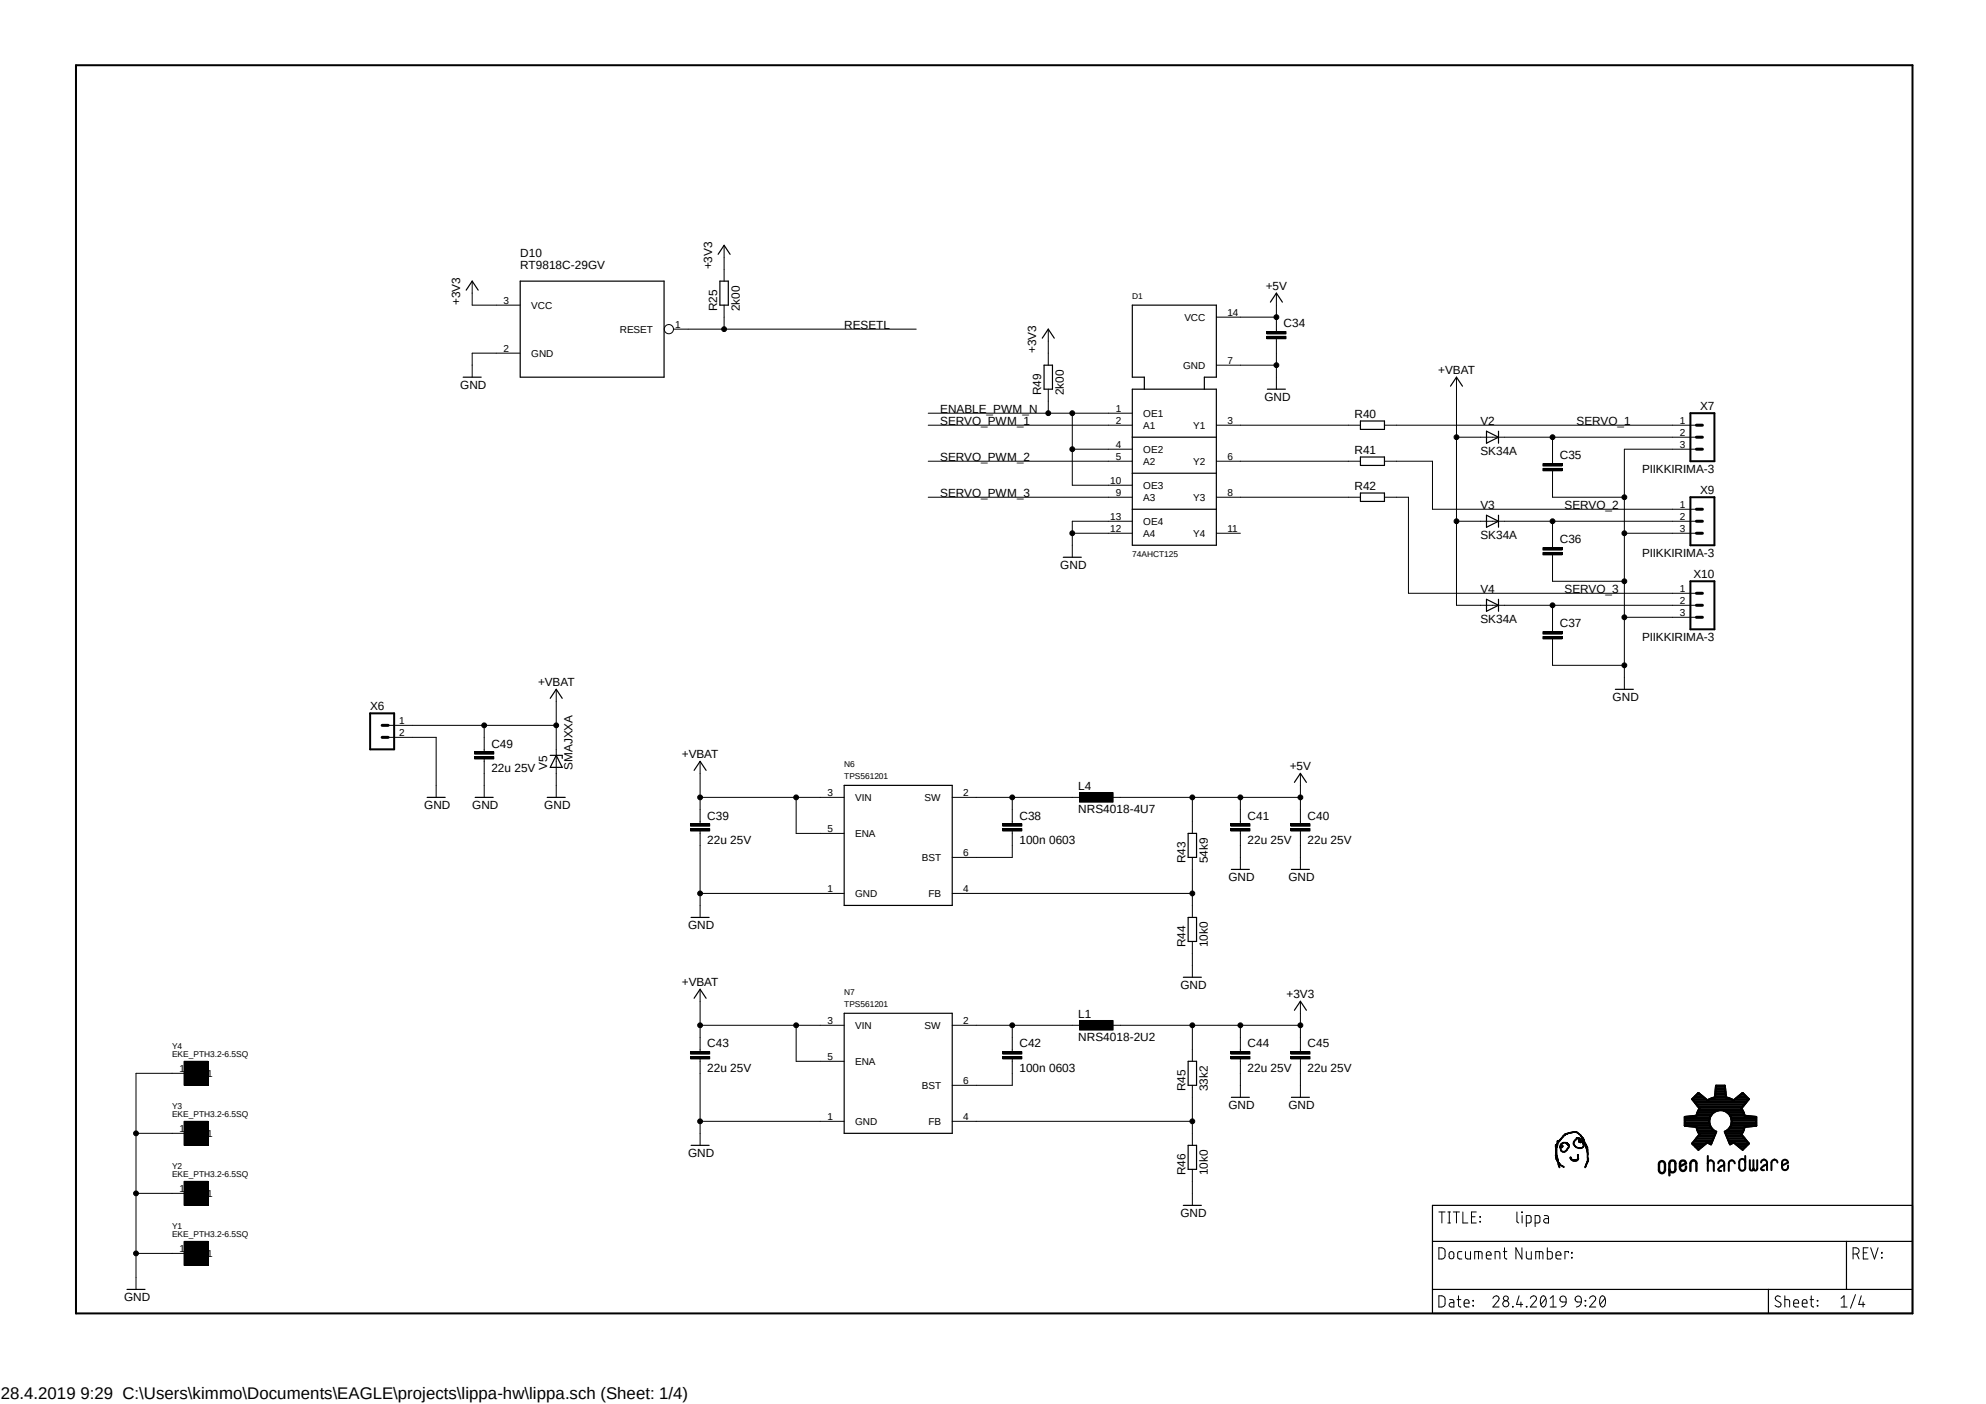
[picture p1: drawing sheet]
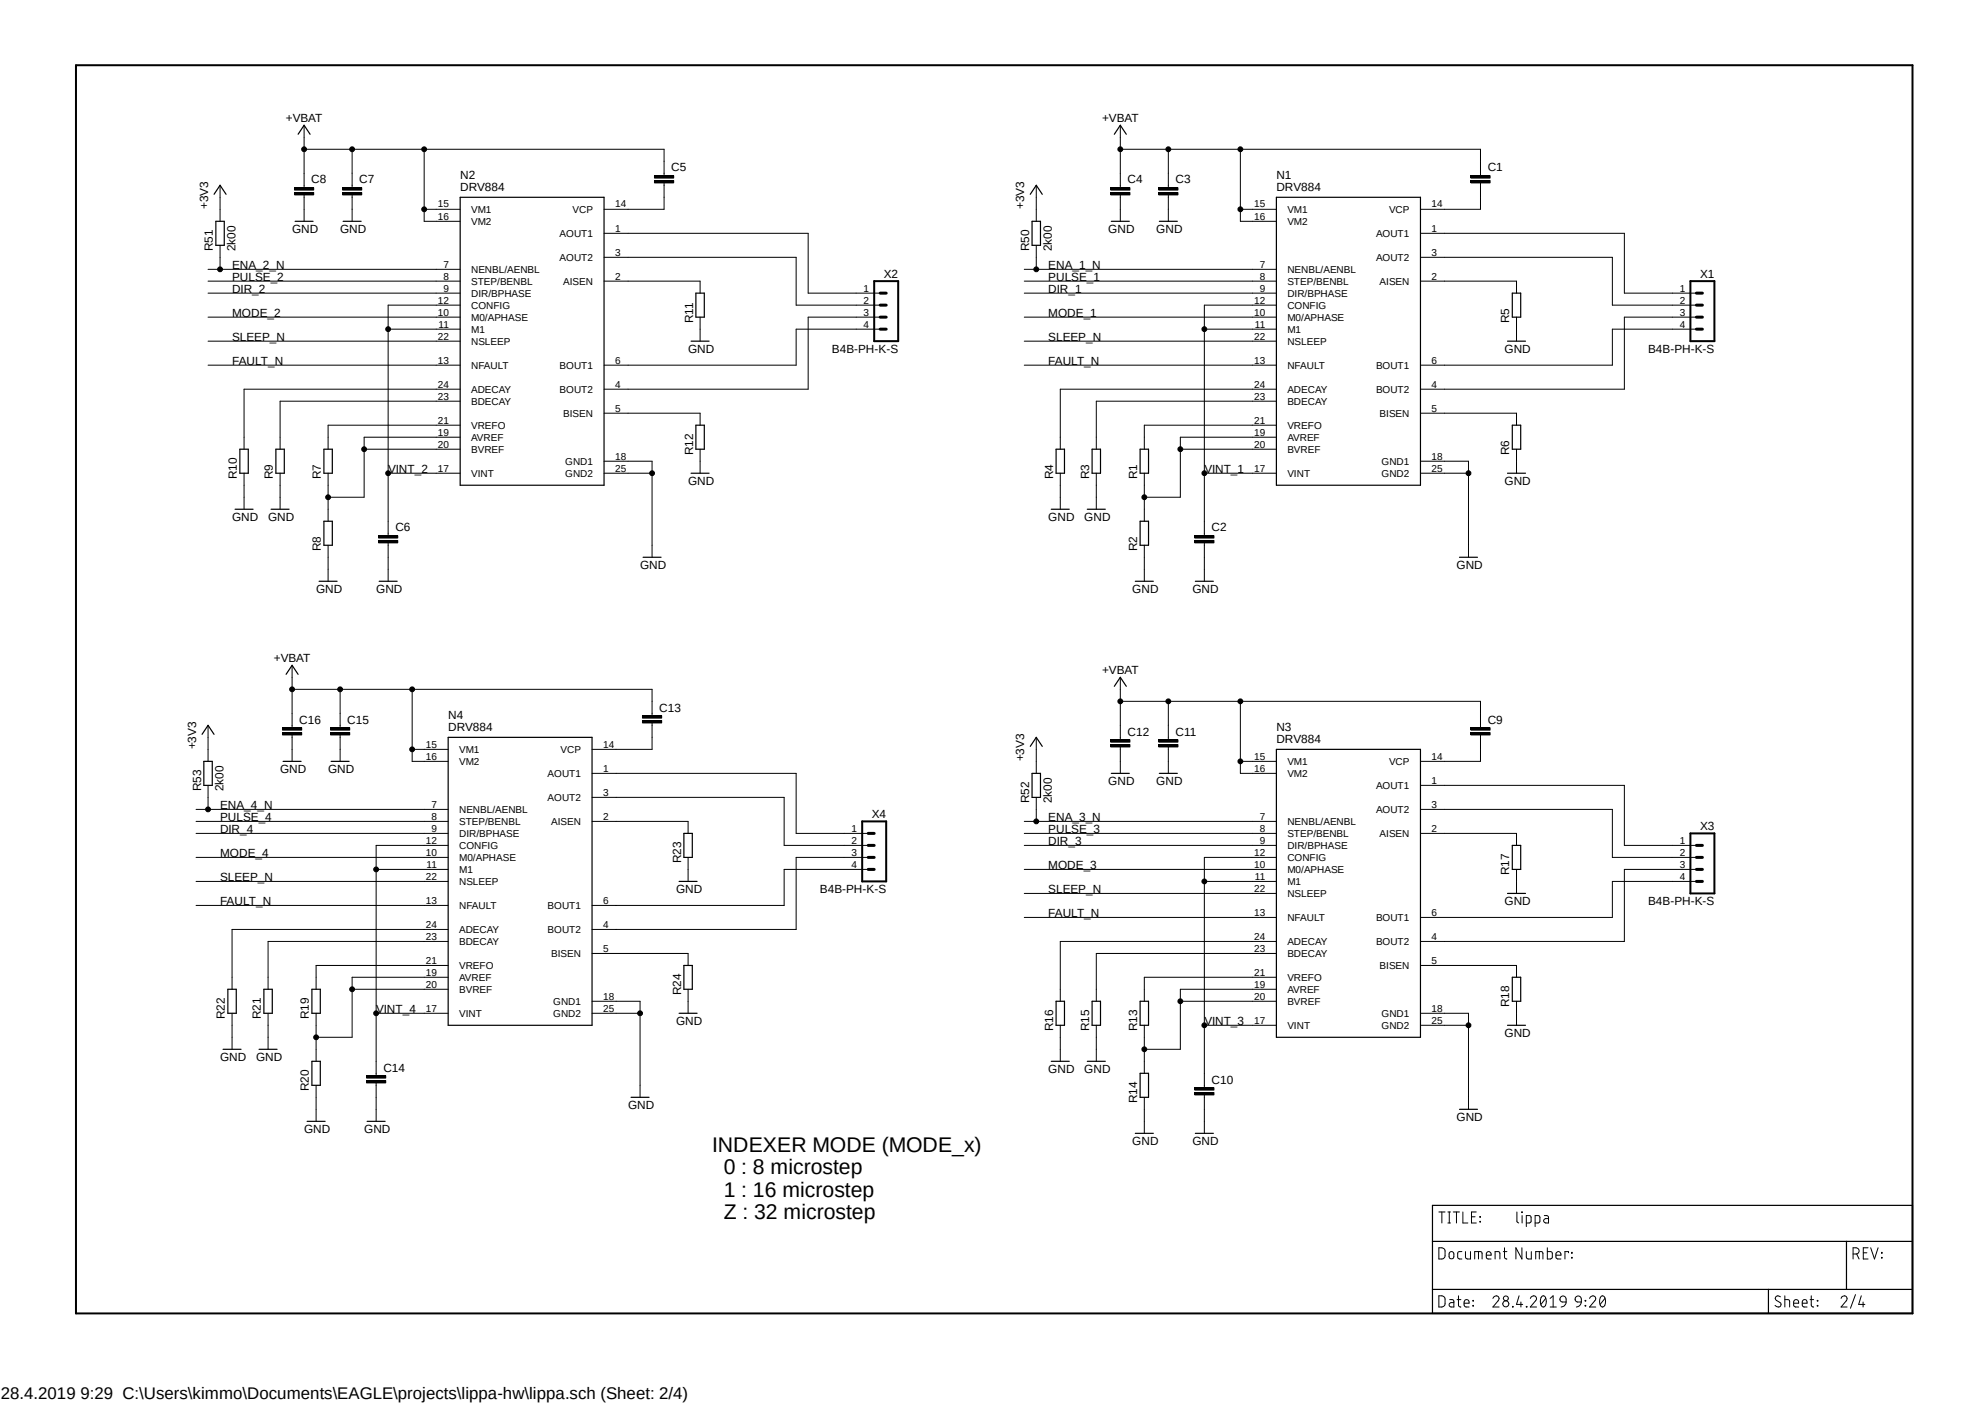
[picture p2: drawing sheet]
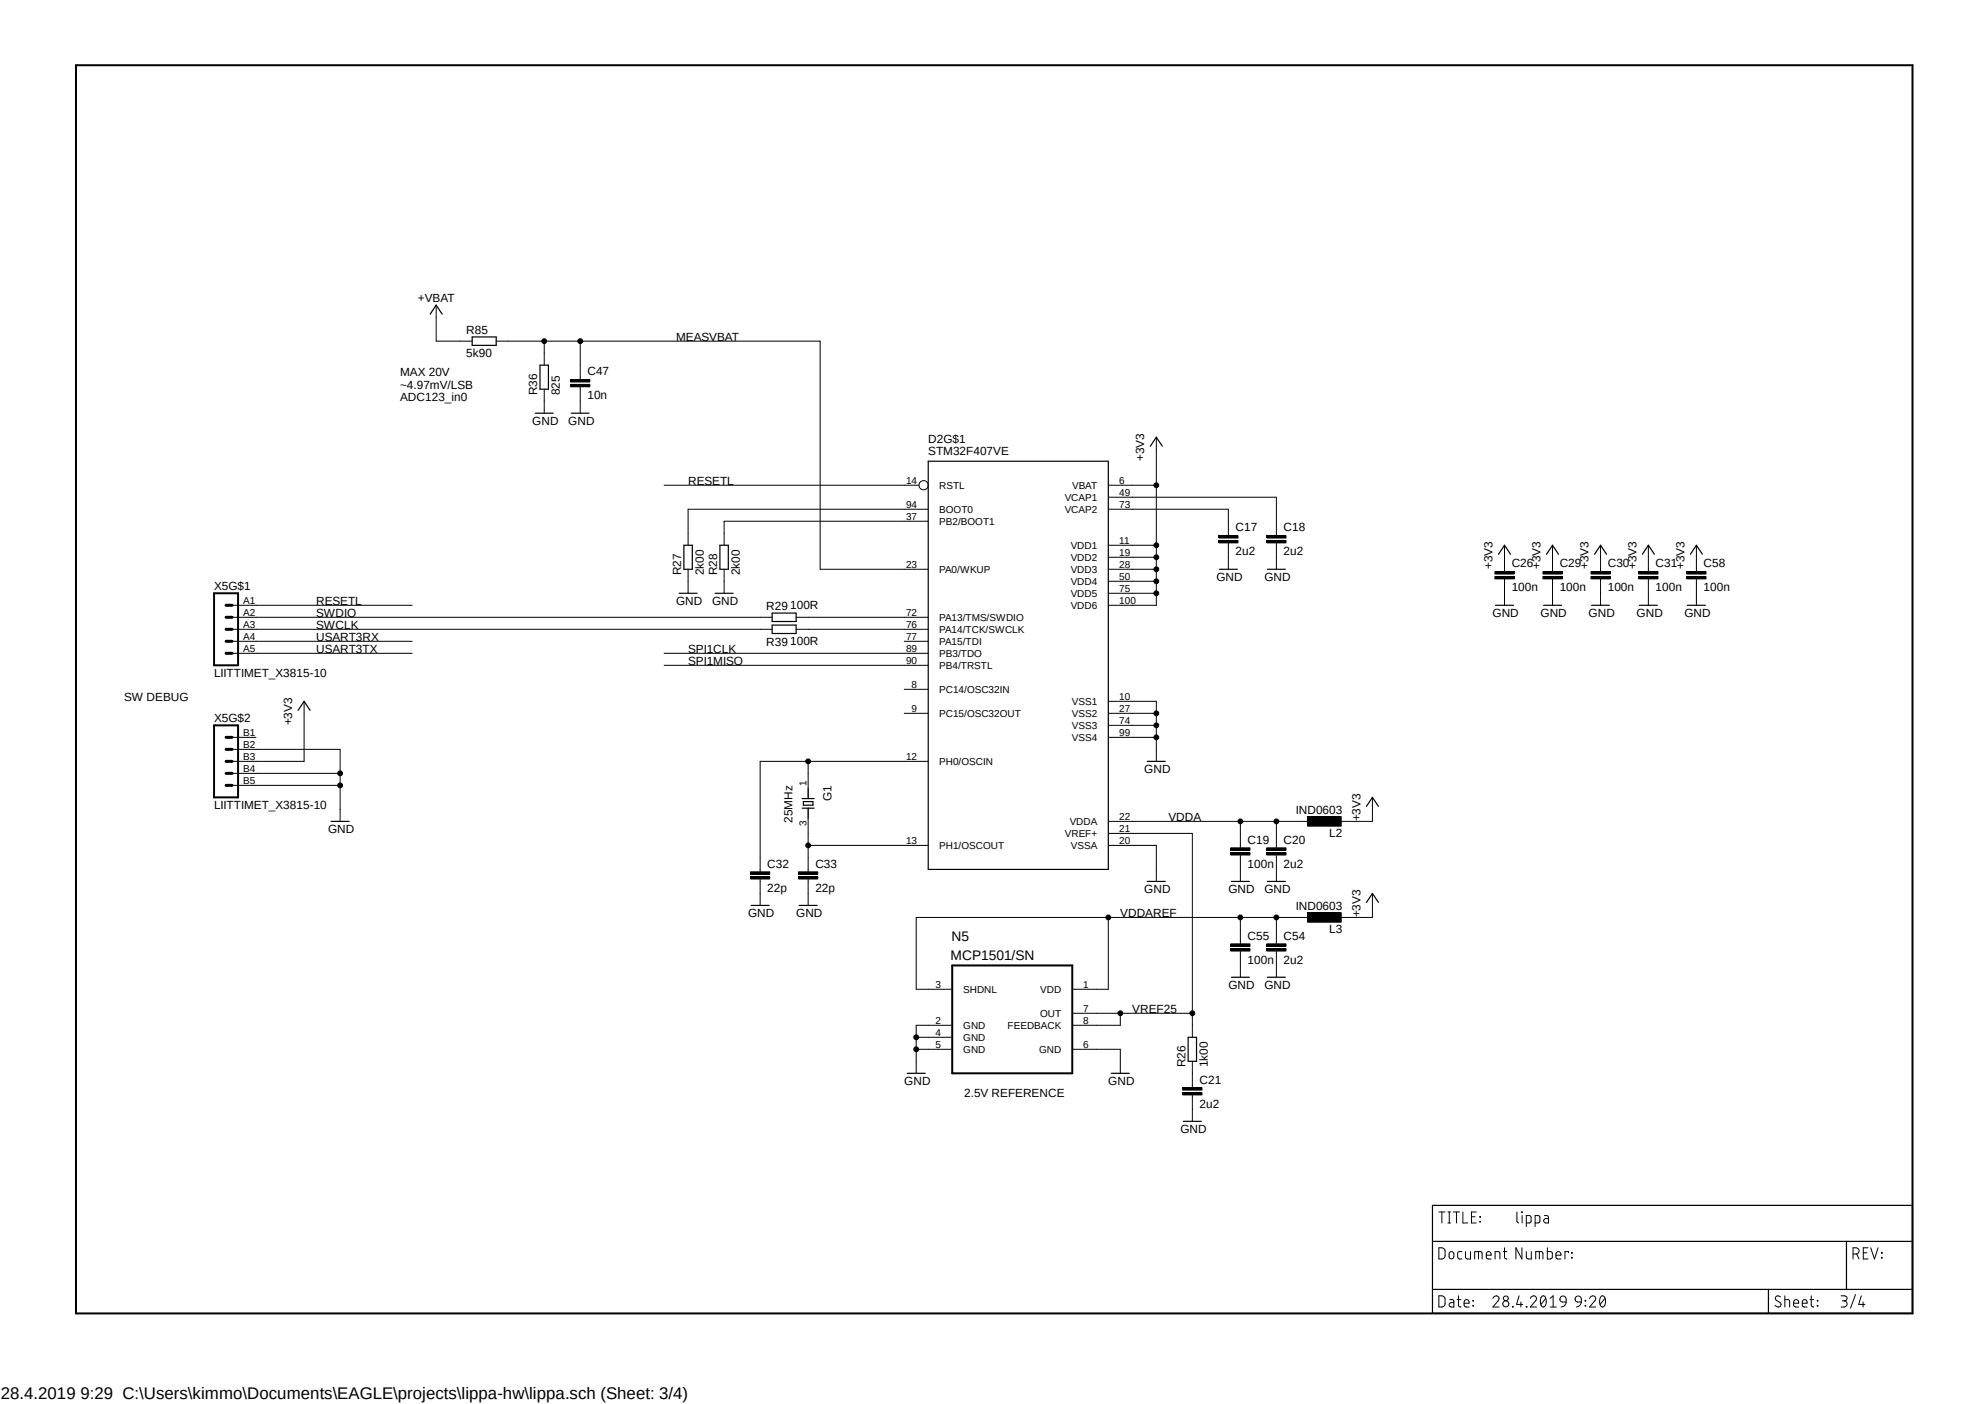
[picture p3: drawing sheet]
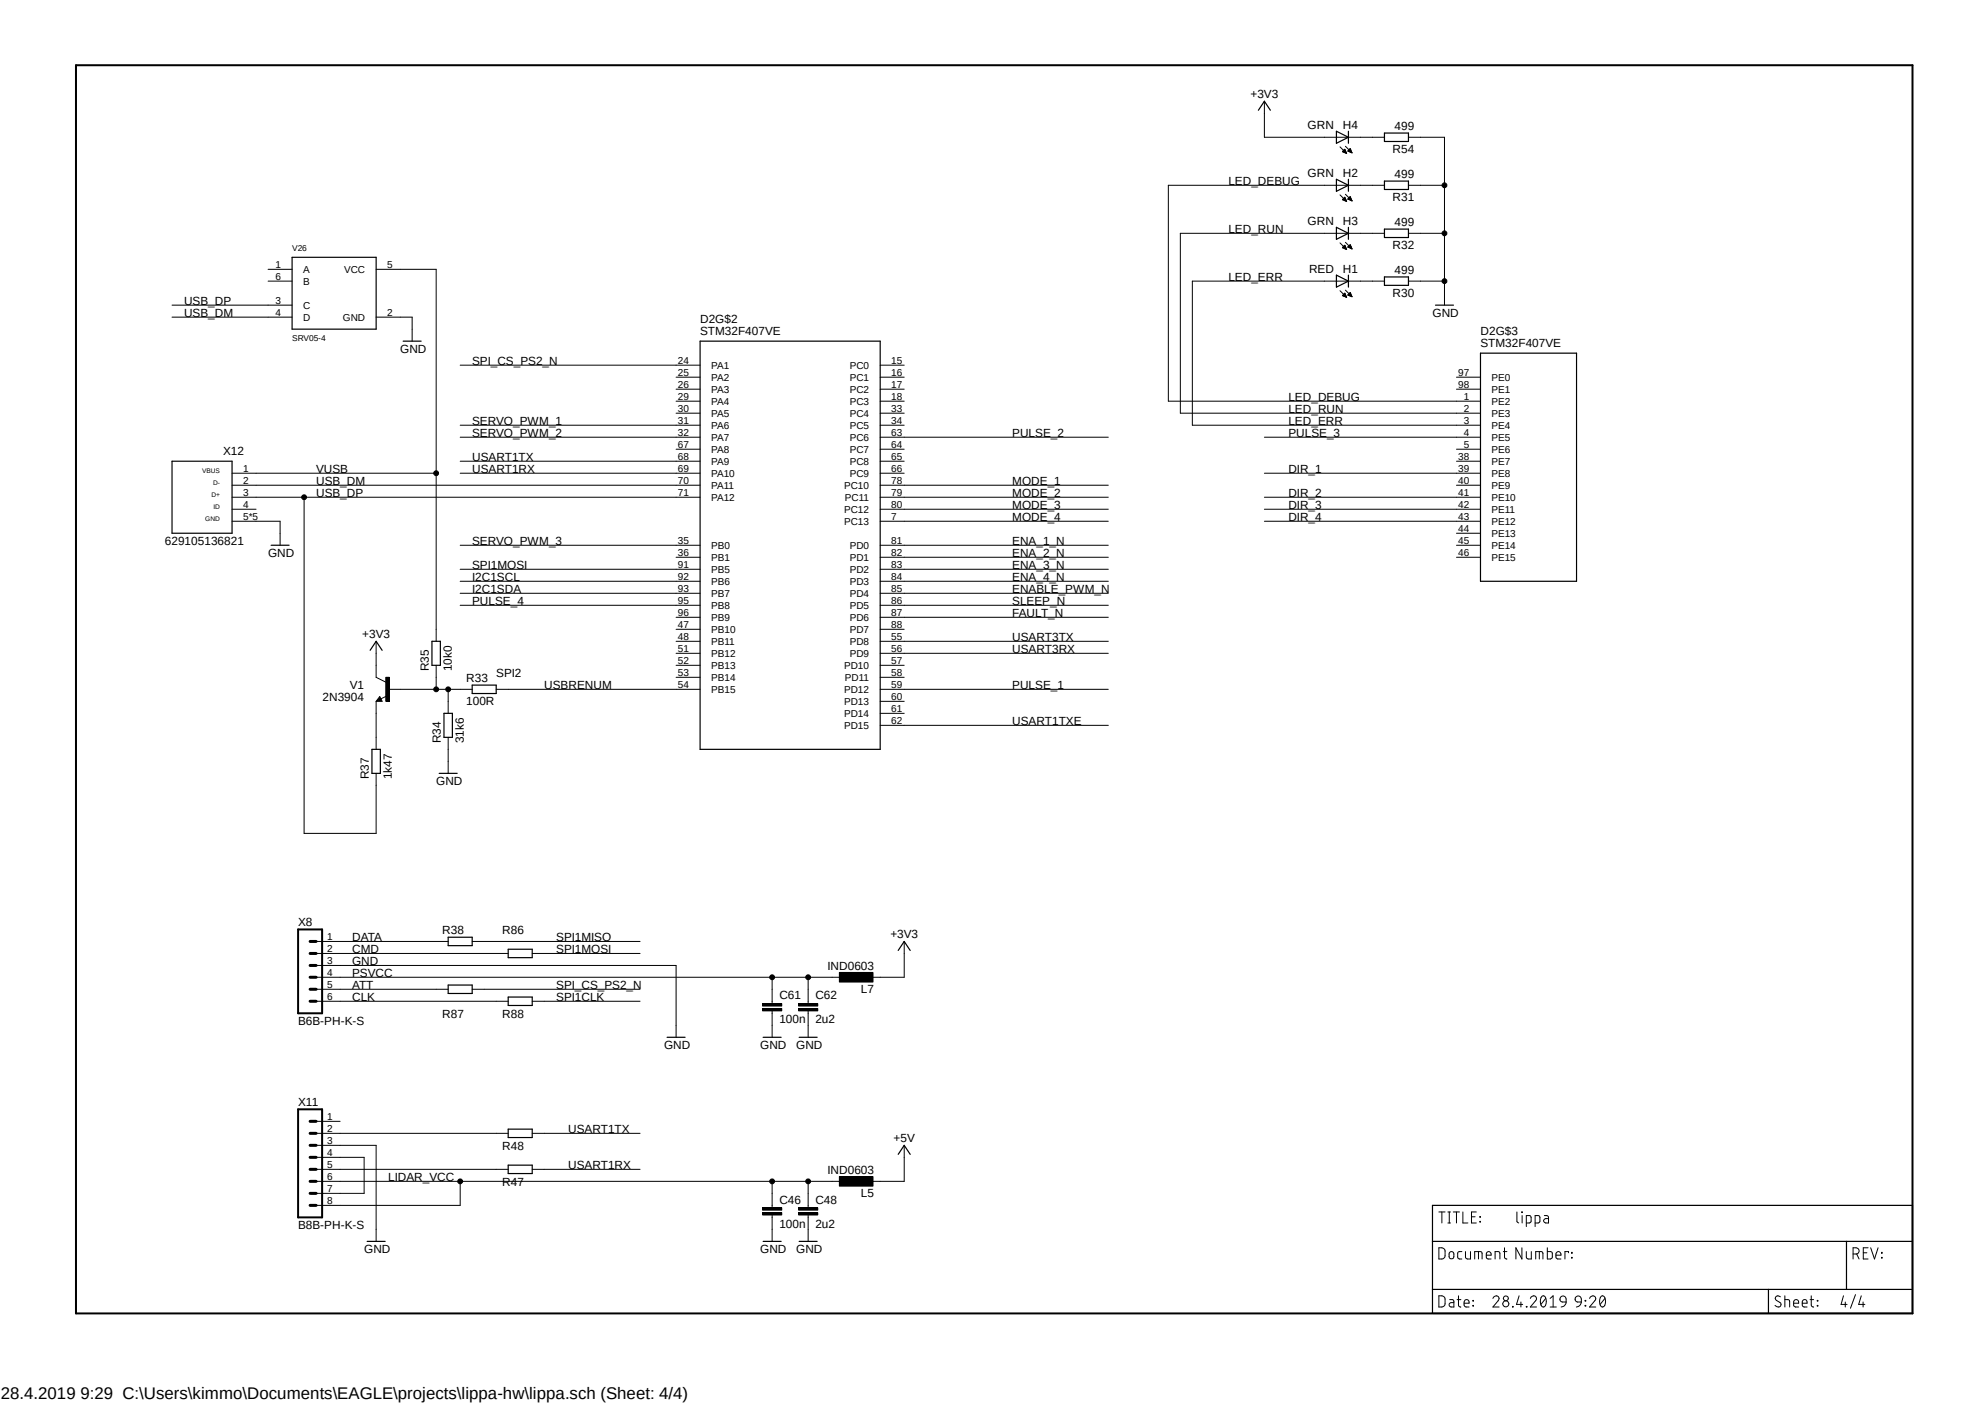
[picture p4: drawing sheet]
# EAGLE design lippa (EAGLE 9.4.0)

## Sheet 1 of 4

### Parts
C34  OMAT_IC_2_CAP0603  [OMAT_IC_2_C0603]
C35  OMAT_IC_2_CAP0603  [OMAT_IC_2_C0603]
C36  OMAT_IC_2_CAP0603  [OMAT_IC_2_C0603]
C37  OMAT_IC_2_CAP0603  [OMAT_IC_2_C0603]
C38  100n 0603  OMAT_IC_2_CAP0603  [OMAT_IC_2_C0603]
C39  22u 25V  OMAT_IC_2_CAP0805  [OMAT_IC_2_C0805]
C40  22u 25V  OMAT_IC_2_CAP0805  [OMAT_IC_2_C0805]
C41  22u 25V  OMAT_IC_2_CAP0805  [OMAT_IC_2_C0805]
C42  100n 0603  OMAT_IC_2_CAP0603  [OMAT_IC_2_C0603]
C43  22u 25V  OMAT_IC_2_CAP0805  [OMAT_IC_2_C0805]
C44  22u 25V  OMAT_IC_2_CAP0805  [OMAT_IC_2_C0805]
C45  22u 25V  OMAT_IC_2_CAP0805  [OMAT_IC_2_C0805]
C49  22u 25V  OMAT_IC_2_CAP0805  [OMAT_IC_2_C0805]
D1  74AHCT125  [SO14]
D10  RT9818C-29GV  [SOT23]
L1  NRS4018-2U2  [NRS4018]
L4  NRS4018-4U7  [NRS4018]
N6  TPS561201  [OMAT_IC_2_SOT23-6]
N7  TPS561201  [OMAT_IC_2_SOT23-6]
R25  2k00  RES0603  [R0603]
R40  OMAT_IC_2_RES0603  [OMAT_IC_2_R0603]
R41  OMAT_IC_2_RES0603  [OMAT_IC_2_R0603]
R42  OMAT_IC_2_RES0603  [OMAT_IC_2_R0603]
R43  54k9  OMAT_IC_2_RES0603  [OMAT_IC_2_R0603]
R44  10k0  OMAT_IC_2_RES0603  [OMAT_IC_2_R0603]
R45  33k2  OMAT_IC_2_RES0603  [OMAT_IC_2_R0603]
R46  10k0  OMAT_IC_2_RES0603  [OMAT_IC_2_R0603]
R49  2k00  RES0603  [R0603]
U$1  DAFUG  [DAFUG]
V2  SK34A  [OMAT_IC_2_DO214AC]
V3  SK34A  [OMAT_IC_2_DO214AC]
V4  SK34A  [OMAT_IC_2_DO214AC]
V5  SMAJXXA  [DO214AC]
X6  TE_RUUVILIITIN2  [TE_RUUVILIITIN2]
X7  PIIKKIRIMA-3  [PIIKKIRIMA-3]
X9  PIIKKIRIMA-3  [PIIKKIRIMA-3]
X10  PIIKKIRIMA-3  [PIIKKIRIMA-3]
Y1  EKE_PTH3.2-6.5SQ  [EKE_PTH-3.2-6.5SQ]
Y2  EKE_PTH3.2-6.5SQ  [EKE_PTH-3.2-6.5SQ]
Y3  EKE_PTH3.2-6.5SQ  [EKE_PTH-3.2-6.5SQ]
Y4  EKE_PTH3.2-6.5SQ  [EKE_PTH-3.2-6.5SQ]

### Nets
+3V3: C44.1 C45.1 D10.3(VCC) L1.1 R25.2 R45.2 R49.2 ; also sheet 2,3,4
+5V: C34.1 C40.1 C41.1 D1.14(VCC) L4.1 R43.2 ; also sheet 4
+VBAT [other]: C39.1 C43.1 C49.1 N6.3(VIN) N6.5(ENA) N7.3(VIN) N7.5(ENA) V2.A V3.A V4.A V5.C X6.1 ; also sheet 2,3
ENABLE_PWM_N: D1.1(OE1) D1.4(OE2) D1.10(OE3) R49.1 ; also sheet 4
GND: C34.2 C35.2 C36.2 C37.2 C39.2 C40.2 C41.2 C43.2 C44.2 C45.2 C49.2 D1.7(GND) D1.12(A4) D1.13(OE4) D10.2(GND) N6.1(GND) N7.1(GND) R44.1 R46.1 V5.A X6.2 X7.3 X9.3 X10.3 Y1.1 Y2.1 Y3.1 Y4.1 ; also sheet 2,3,4
N$28: D1.3(Y1) R40.1
N$29: D1.6(Y2) R41.1
N$30: D1.8(Y3) R42.1
N$43: C38.1 L4.2 N6.2(SW)
N$44: C37.1 V4.C X10.2
N$45: C36.1 V3.C X9.2
N$58: C35.1 V2.C X7.2
N$59: C38.2 N6.6(BST)
N$60: N6.4(FB) R43.1 R44.2
N$74: C42.1 L1.2 N7.2(SW)
N$75: C42.2 N7.6(BST)
N$76: N7.4(FB) R45.1 R46.2
RESETL: D10.1(RESET) R25.1 ; also sheet 3
SERVO_1: R40.2 X7.1
SERVO_2: R41.2 X9.1
SERVO_3: R42.2 X10.1
SERVO_PWM_1: D1.2(A1) ; also sheet 4
SERVO_PWM_2: D1.5(A2) ; also sheet 4
SERVO_PWM_3: D1.9(A3) ; also sheet 4
Unconnected: D1.11(Y4)

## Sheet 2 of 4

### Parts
C1  OMAT_IC_2_CAP0603  [OMAT_IC_2_C0603]
C2  OMAT_IC_2_CAP0603  [OMAT_IC_2_C0603]
C3  OMAT_IC_2_CAP0603  [OMAT_IC_2_C0603]
C4  OMAT_IC_2_CAP0805  [OMAT_IC_2_C0805]
C5  OMAT_IC_2_CAP0603  [OMAT_IC_2_C0603]
C6  OMAT_IC_2_CAP0603  [OMAT_IC_2_C0603]
C7  OMAT_IC_2_CAP0603  [OMAT_IC_2_C0603]
C8  OMAT_IC_2_CAP0805  [OMAT_IC_2_C0805]
C9  OMAT_IC_2_CAP0603  [OMAT_IC_2_C0603]
C10  OMAT_IC_2_CAP0603  [OMAT_IC_2_C0603]
C11  OMAT_IC_2_CAP0603  [OMAT_IC_2_C0603]
C12  OMAT_IC_2_CAP0805  [OMAT_IC_2_C0805]
C13  OMAT_IC_2_CAP0603  [OMAT_IC_2_C0603]
C14  OMAT_IC_2_CAP0603  [OMAT_IC_2_C0603]
C15  OMAT_IC_2_CAP0603  [OMAT_IC_2_C0603]
C16  OMAT_IC_2_CAP0805  [OMAT_IC_2_C0805]
N1  DRV884  [QFN50P400X400X100-25N]
N2  DRV884  [QFN50P400X400X100-25N]
N3  DRV884  [QFN50P400X400X100-25N]
N4  DRV884  [QFN50P400X400X100-25N]
R1  OMAT_IC_2_RES0603  [OMAT_IC_2_R0603]
R2  OMAT_IC_2_RES0603  [OMAT_IC_2_R0603]
R3  OMAT_IC_2_RES0603  [OMAT_IC_2_R0603]
R4  OMAT_IC_2_RES0603  [OMAT_IC_2_R0603]
R5  OMAT_IC_2_RES1206  [OMAT_IC_2_R1206]
R6  OMAT_IC_2_RES1206  [OMAT_IC_2_R1206]
R7  OMAT_IC_2_RES0603  [OMAT_IC_2_R0603]
R8  OMAT_IC_2_RES0603  [OMAT_IC_2_R0603]
R9  OMAT_IC_2_RES0603  [OMAT_IC_2_R0603]
R10  OMAT_IC_2_RES0603  [OMAT_IC_2_R0603]
R11  OMAT_IC_2_RES1206  [OMAT_IC_2_R1206]
R12  OMAT_IC_2_RES1206  [OMAT_IC_2_R1206]
R13  OMAT_IC_2_RES0603  [OMAT_IC_2_R0603]
R14  OMAT_IC_2_RES0603  [OMAT_IC_2_R0603]
R15  OMAT_IC_2_RES0603  [OMAT_IC_2_R0603]
R16  OMAT_IC_2_RES0603  [OMAT_IC_2_R0603]
R17  OMAT_IC_2_RES1206  [OMAT_IC_2_R1206]
R18  OMAT_IC_2_RES1206  [OMAT_IC_2_R1206]
R19  OMAT_IC_2_RES0603  [OMAT_IC_2_R0603]
R20  OMAT_IC_2_RES0603  [OMAT_IC_2_R0603]
R21  OMAT_IC_2_RES0603  [OMAT_IC_2_R0603]
R22  OMAT_IC_2_RES0603  [OMAT_IC_2_R0603]
R23  OMAT_IC_2_RES1206  [OMAT_IC_2_R1206]
R24  OMAT_IC_2_RES1206  [OMAT_IC_2_R1206]
R50  2k00  RES0603  [R0603]
R51  2k00  RES0603  [R0603]
R52  2k00  RES0603  [R0603]
R53  2k00  RES0603  [R0603]
X1  B4B-PH-K-S  [B4B-PH-K-S]
X2  B4B-PH-K-S  [B4B-PH-K-S]
X3  B4B-PH-K-S  [B4B-PH-K-S]
X4  B4B-PH-K-S  [B4B-PH-K-S]

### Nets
+3V3: R50.2 R51.2 R52.2 R53.2 ; also sheet 1,3,4
+VBAT [other]: C1.1 C3.1 C4.1 C5.1 C7.1 C8.1 C9.1 C11.1 C12.1 C13.1 C15.1 C16.1 N1.15(VM1) N1.16(VM2) N2.15(VM1) N2.16(VM2) N3.15(VM1) N3.16(VM2) N4.15(VM1) N4.16(VM2) ; also sheet 1,3
DIR_1: N1.9(DIR/BPHASE) ; also sheet 4
DIR_2: N2.9(DIR/BPHASE) ; also sheet 4
DIR_3: N3.9(DIR/BPHASE) ; also sheet 4
DIR_4: N4.9(DIR/BPHASE) ; also sheet 4
ENA_1_N: N1.7(NENBL/AENBL) R50.1 ; also sheet 4
ENA_2_N: N2.7(NENBL/AENBL) R51.1 ; also sheet 4
ENA_3_N: N3.7(NENBL/AENBL) R52.1 ; also sheet 4
ENA_4_N: N4.7(NENBL/AENBL) R53.1 ; also sheet 4
FAULT_N: N1.13(NFAULT) N2.13(NFAULT) N3.13(NFAULT) N4.13(NFAULT) ; also sheet 4
GND: C2.2 C3.2 C4.2 C6.2 C7.2 C8.2 C10.2 C11.2 C12.2 C14.2 C15.2 C16.2 N1.18(GND1) N1.25(GND2) N2.18(GND1) N2.25(GND2) N3.18(GND1) N3.25(GND2) N4.18(GND1) N4.25(GND2) R2.1 R3.1 R4.1 R5.1 R6.1 R8.1 R9.1 R10.1 R11.1 R12.1 R14.1 R15.1 R16.1 R17.1 R18.1 R20.1 R21.1 R22.1 R23.1 R24.1 ; also sheet 1,3,4
MODE_1: N1.10(M0/APHASE) ; also sheet 4
MODE_2: N2.10(M0/APHASE) ; also sheet 4
MODE_3: N3.10(M0/APHASE) ; also sheet 4
MODE_4: N4.10(M0/APHASE) ; also sheet 4
N$1: C1.2 N1.14(VCP)
N$3: N1.24(ADECAY) R4.2
N$4: N1.21(VREFO) R1.2
N$5: N1.19(AVREF) N1.20(BVREF) R1.1 R2.2
N$6: N1.23(BDECAY) R3.2
N$7: N1.2(AISEN) R5.2
N$8: N1.5(BISEN) R6.2
N$9: N1.6(BOUT1) X1.4
N$10: N1.4(BOUT2) X1.3
N$11: N1.1(AOUT1) X1.1
N$12: N1.3(AOUT2) X1.2
N$13: C5.2 N2.14(VCP)
N$18: N2.21(VREFO) R7.2
N$19: N2.19(AVREF) N2.20(BVREF) R7.1 R8.2
N$20: N2.24(ADECAY) R10.2
N$21: N2.23(BDECAY) R9.2
N$22: N2.2(AISEN) R11.2
N$23: N2.5(BISEN) R12.2
N$24: N2.6(BOUT1) X2.4
N$25: N2.4(BOUT2) X2.3
N$26: N2.1(AOUT1) X2.1
N$27: N2.3(AOUT2) X2.2
N$31: C9.2 N3.14(VCP)
N$33: N3.21(VREFO) R13.2
N$34: N3.19(AVREF) N3.20(BVREF) R13.1 R14.2
N$35: N3.24(ADECAY) R16.2
N$36: N3.23(BDECAY) R15.2
N$37: N3.2(AISEN) R17.2
N$38: N3.5(BISEN) R18.2
N$39: N3.6(BOUT1) X3.4
N$40: N3.4(BOUT2) X3.3
N$41: N3.1(AOUT1) X3.1
N$42: N3.3(AOUT2) X3.2
N$46: C13.2 N4.14(VCP)
N$48: N4.21(VREFO) R19.2
N$49: N4.19(AVREF) N4.20(BVREF) R19.1 R20.2
N$50: N4.24(ADECAY) R22.2
N$51: N4.23(BDECAY) R21.2
N$52: N4.2(AISEN) R23.2
N$53: N4.5(BISEN) R24.2
N$54: N4.6(BOUT1) X4.4
N$55: N4.4(BOUT2) X4.3
N$56: N4.1(AOUT1) X4.1
N$57: N4.3(AOUT2) X4.2
PULSE_1: N1.8(STEP/BENBL) ; also sheet 4
PULSE_2: N2.8(STEP/BENBL) ; also sheet 4
PULSE_3: N3.8(STEP/BENBL) ; also sheet 4
PULSE_4: N4.8(STEP/BENBL) ; also sheet 4
SLEEP_N: N1.22(NSLEEP) N2.22(NSLEEP) N3.22(NSLEEP) N4.22(NSLEEP) ; also sheet 4
VINT_1: C2.1 N1.11(M1) N1.12(CONFIG) N1.17(VINT)
VINT_2: C6.1 N2.11(M1) N2.12(CONFIG) N2.17(VINT)
VINT_3: C10.1 N3.11(M1) N3.12(CONFIG) N3.17(VINT)
VINT_4: C14.1 N4.11(M1) N4.12(CONFIG) N4.17(VINT)

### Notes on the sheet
- INDEXER MODE (MODE_x)
    0 : 8 microstep
    1 : 16 microstep
    Z : 32 microstep

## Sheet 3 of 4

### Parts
C17  2u2  CAP0603  [C0603]
C18  2u2  CAP0603  [C0603]
C19  100n  CAP0603  [C0603]
C20  2u2  CAP0603  [C0603]
C21  2u2  CAP0603  [C0603]
C26  100n  CAP0603  [C0603]
C29  100n  CAP0603  [C0603]
C30  100n  CAP0603  [C0603]
C31  100n  CAP0603  [C0603]
C32  22p  CAP0603  [C0603]
C33  22p  CAP0603  [C0603]
C47  10n  CAP0603  [C0603]
C54  2u2  CAP0603  [C0603]
C55  100n  CAP0603  [C0603]
C58  100n  CAP0603  [C0603]
D2  STM32F407VE  [LQFP-100]
G1  25MHz  XTAL_3225_SMD  [X_3225]
L2  IND0603  [R0603]
L3  IND0603  [R0603]
N5  MCP1501/SN  [SOIC8-N_MC]
R26  1k00  RES0603  [R0603]
R27  2k00  RES0603  [R0603]
R28  2k00  RES0603  [R0603]
R29  100R  PASSIIVIT_RES0603  [PASSIIVIT_R0603]
R36  825  RES0603  [R0603]
R39  100R  PASSIIVIT_RES0603  [PASSIIVIT_R0603]
R85  5k90  RES0603  [R0603]
X5  LIITTIMET_X3815-10  [LIITTIMET_15110102601]

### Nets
+3V3: C26.1 C29.1 C30.1 C31.1 C58.1 D2.6(VBAT) D2.11(VDD1) D2.19(VDD2) D2.28(VDD3) D2.50(VDD4) D2.75(VDD5) D2.100(VDD6) L2.2 L3.2 X5.B3 ; also sheet 1,2,4
+VBAT [other]: R85.1 ; also sheet 1,2
BOOT0: D2.94(BOOT0) R27.2
BOOT1: D2.37(PB2/BOOT1) R28.2
GND: C17.2 C18.2 C19.2 C20.2 C21.2 C26.2 C29.2 C30.2 C31.2 C32.2 C33.2 C47.2 C54.2 C55.2 C58.2 D2.10(VSS1) D2.20(VSSA) D2.27(VSS2) D2.74(VSS3) D2.99(VSS4) N5.2(GND) N5.4(GND) N5.5(GND) N5.6(GND) R27.1 R28.1 R36.1 X5.B2 X5.B4 X5.B5 ; also sheet 1,2,4
MEASVBAT: C47.1 D2.23(PA0/WKUP) R36.2 R85.2
N$61: C21.1 R26.1
OSCIN: C32.1 D2.12(PH0/OSCIN) G1.1(X1)
OSCOUT: C33.1 D2.13(PH1/OSCOUT) G1.3(X2)
RESETL: D2.14(RSTL) X5.A1 ; also sheet 1
SPI1CLK: D2.89(PB3/TDO) ; also sheet 4
SPI1MISO: D2.90(PB4/TRSTL) ; also sheet 4
SWCLK: R39.1 X5.A3
SWCLK_CPU: D2.76(PA14/TCK/SWCLK) R39.2
SWDIO: R29.1 X5.A2
SWDIO_CPU: D2.72(PA13/TMS/SWDIO) R29.2
USART3RX: X5.A4 ; also sheet 4
USART3TX: X5.A5 ; also sheet 4
VCAP1: C18.1 D2.49(VCAP1)
VCAP2: C17.1 D2.73(VCAP2)
VDDA: C19.1 C20.1 D2.22(VDDA) L2.1
VDDAREF: C54.1 C55.1 L3.1 N5.1(VDD) N5.3(SHDNL)
VREF25: D2.21(VREF+) N5.7(OUT) N5.8(FEEDBACK) R26.2
Unconnected: D2.8(PC14/OSC32IN) D2.9(PC15/OSC32OUT) D2.77(PA15/TDI) X5.B1

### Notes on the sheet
- MAX 20V
  ~4.97mV/LSB
  ADC123_in0
- SW DEBUG
- 2.5V REFERENCE

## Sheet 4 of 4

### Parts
C46  100n  CAP0603  [C0603]
C48  2u2  CAP0603  [C0603]
C61  100n  CAP0603  [C0603]
C62  2u2  CAP0603  [C0603]
H1  RED  LEDCHIP-LED0603  [CHIP-LED0603]
H2  GRN  LEDCHIP-LED0603  [CHIP-LED0603]
H3  GRN  LEDCHIP-LED0603  [CHIP-LED0603]
H4  GRN  LEDCHIP-LED0603  [CHIP-LED0603]
L5  IND0603  [R0603]
L7  IND0603  [R0603]
R30  499  RES0603  [R0603]
R31  499  RES0603  [R0603]
R32  499  RES0603  [R0603]
R33  100R  PASSIIVIT_RES0603  [PASSIIVIT_R0603]
R34  31k6  PASSIIVIT_RES0603  [PASSIIVIT_R0603]
R35  10k0  PASSIIVIT_RES0603  [PASSIIVIT_R0603]
R37  1k47  PASSIIVIT_RES0603  [PASSIIVIT_R0603]
R38  RES0603  [OMAT_IC_2_R0603]
R47  RES0603  [OMAT_IC_2_R0603]
R48  RES0603  [OMAT_IC_2_R0603]
R54  499  RES0603  [R0603]
R86  RES0603  [OMAT_IC_2_R0603]
R87  RES0603  [OMAT_IC_2_R0603]
R88  RES0603  [OMAT_IC_2_R0603]
V1  2N3904  [OMAT_IC_2_SOT23]
V26  SRV05-4  [OMAT_IC_2_SOT23-6]
X8  B6B-PH-K-S  [B6B-PH-K-S]
X11  B8B-PH-K-S  [B8B-PH-K-S]
X12  629105136821  [629105136821]

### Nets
+3V3: H4.A L7.2 V1.3(C) ; also sheet 1,2,3
+5V: L5.2 ; also sheet 1
ATT: R87.1 X8.5
CLK: R88.1 X8.6
CMD: R86.1 X8.2
DATA: R38.1 X8.1
DIR_1: D2.39(PE8) ; also sheet 2
DIR_2: D2.41(PE10) ; also sheet 2
DIR_3: D2.42(PE11) ; also sheet 2
DIR_4: D2.43(PE12) ; also sheet 2
ENA_1_N: D2.81(PD0) ; also sheet 2
ENA_2_N: D2.82(PD1) ; also sheet 2
ENA_3_N: D2.83(PD2) ; also sheet 2
ENA_4_N: D2.84(PD3) ; also sheet 2
ENABLE_PWM_N: D2.85(PD4) ; also sheet 1
FAULT_N: D2.87(PD6) ; also sheet 2
GND: C46.2 C48.2 C61.2 C62.2 R30.1 R31.1 R32.1 R34.1 R54.1 V26.2(GND) X8.3 X11.3 X12.5 X12.Z1 X12.Z2 X12.Z3 X12.Z4 ; also sheet 1,2,3
I2C1SCL: D2.92(PB6)
I2C1SDA: D2.93(PB7)
LED_DEBUG: D2.1(PE2) H2.A
LED_ERR: D2.3(PE4) H1.A
LED_RUN: D2.2(PE3) H3.A
LIDAR_VCC: C46.1 C48.1 L5.1 X11.6 X11.8
MODE_1: D2.78(PC10) ; also sheet 2
MODE_2: D2.79(PC11) ; also sheet 2
MODE_3: D2.80(PC12) ; also sheet 2
MODE_4: D2.7(PC13) ; also sheet 2
N$17: H4.C R54.2
N$64: H2.C R31.2
N$65: H1.C R30.2
N$66: H3.C R32.2
N$67: R33.1 R34.2 R35.1 V1.1(B)
N$68: R37.2 V1.2(E)
N$69: X11.4 X11.7
N$71: R48.1 X11.2
N$72: R47.1 X11.5
PSVCC: C61.1 C62.1 L7.1 X8.4
PULSE_1: D2.59(PD12) ; also sheet 2
PULSE_2: D2.63(PC6) ; also sheet 2
PULSE_3: D2.4(PE5) ; also sheet 2
PULSE_4: D2.95(PB8) ; also sheet 2
SERVO_PWM_1: D2.31(PA6) ; also sheet 1
SERVO_PWM_2: D2.32(PA7) ; also sheet 1
SERVO_PWM_3: D2.35(PB0) ; also sheet 1
SLEEP_N: D2.86(PD5) ; also sheet 2
SPI1CLK: R88.2 ; also sheet 3
SPI1MISO: R38.2 ; also sheet 3
SPI1MOSI: D2.91(PB5) R86.2
SPI_CS_PS2_N: D2.24(PA1) R87.2
USART1RX: D2.69(PA10) R47.2
USART1TX: D2.68(PA9) R48.2
USART1TXE: D2.62(PD15)
USART3RX: D2.56(PD9) ; also sheet 3
USART3TX: D2.55(PD8) ; also sheet 3
USB_DM [other]: D2.70(PA11) V26.4(D) X12.2
USB_DP [other]: D2.71(PA12) R37.1 V26.3(C) X12.3
USBRENUM: D2.54(PB15) R33.2
VUSB: R35.2 V26.5(VCC) X12.1
Unconnected: D2.5(PE6) D2.15(PC0) D2.16(PC1) D2.17(PC2) D2.18(PC3) D2.25(PA2) D2.26(PA3) D2.29(PA4) D2.30(PA5) D2.33(PC4) D2.34(PC5) D2.36(PB1) D2.38(PE7) D2.40(PE9) D2.44(PE13) D2.45(PE14) D2.46(PE15) D2.47(PB10) D2.48(PB11) D2.51(PB12) D2.52(PB13) D2.53(PB14) D2.57(PD10) D2.58(PD11) D2.60(PD13) D2.61(PD14) D2.64(PC7) D2.65(PC8) D2.66(PC9) D2.67(PA8) D2.88(PD7) D2.96(PB9) D2.97(PE0) D2.98(PE1) V26.1(A) V26.6(B) X11.1 X12.4

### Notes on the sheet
- SPI2
